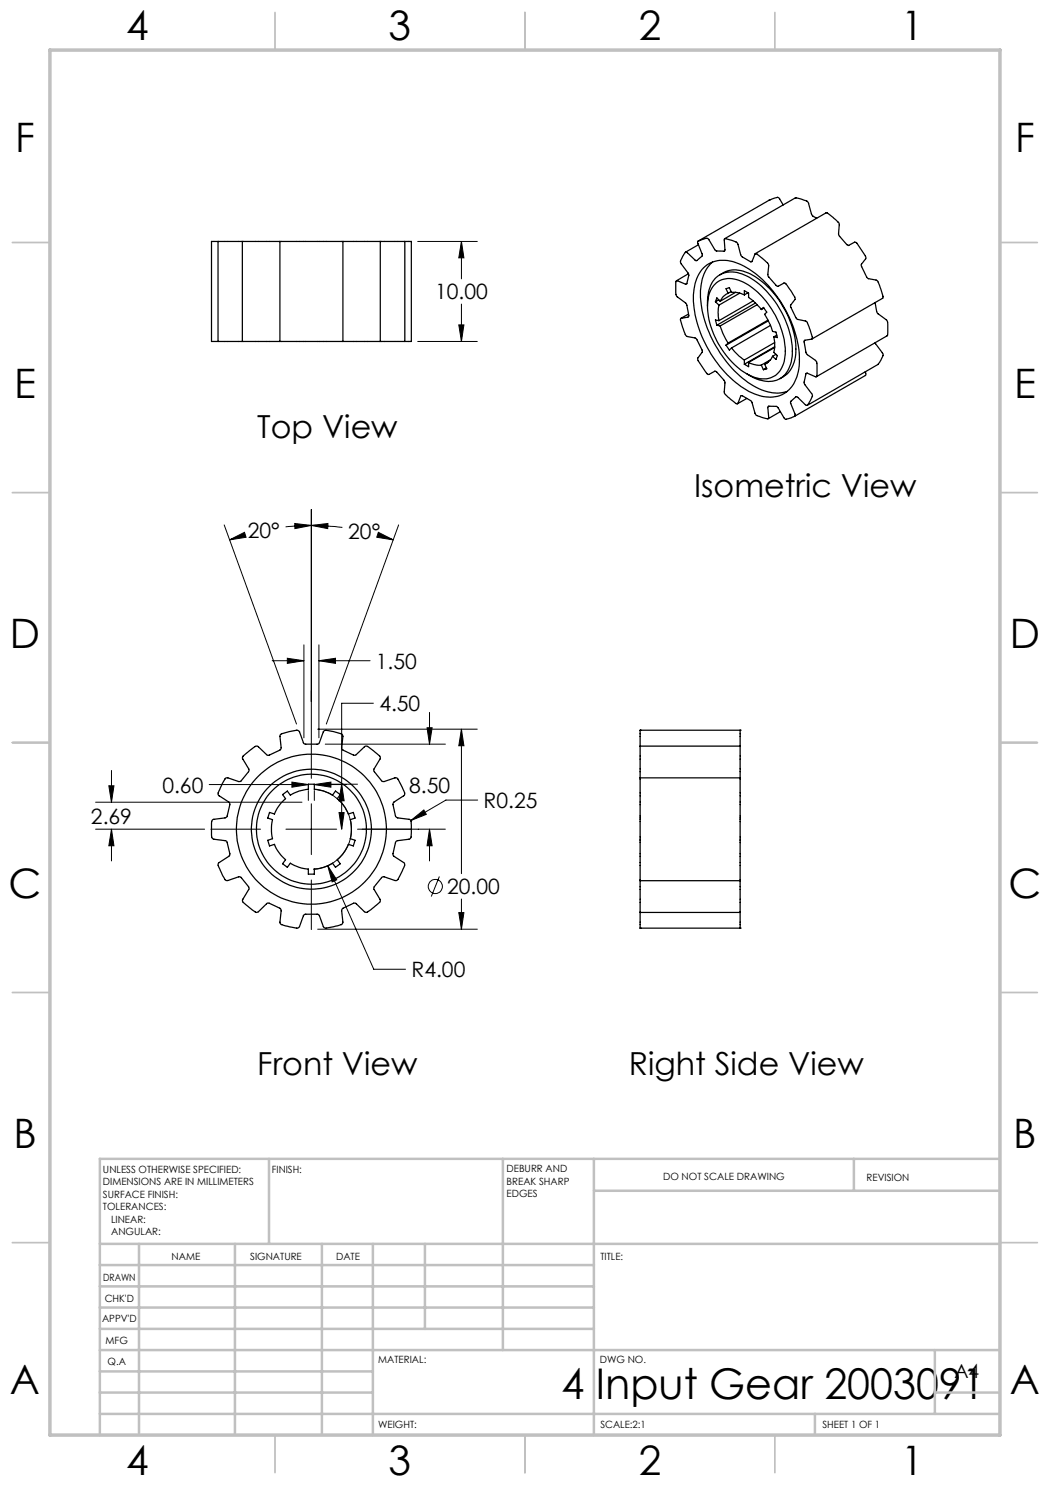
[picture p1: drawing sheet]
<svg xmlns="http://www.w3.org/2000/svg" width="210mm" height="297mm" viewBox="0 0 210 297" stroke-linecap="round" stroke-linejoin="round" font-family="sans-serif">
<g fill="none" stroke="#000" stroke-width=".2">
<path d="M83.5 48.3h12M92.3 48.3l.5 3.3h-1zM92.3 48.3v7.5M83.5 68.3h12M91.8 65h1l-.5 3.3zM92.3 60.8v7.5M44.8 105l14.5 39.8M45.9 108l3-1.5 .3 1zM48.4 107.2l-2.5 .8M58.9 104.7l3.4 .4-3.3 .6zM62.3 101.9v53.8M62.3 105.1l-5.2 .3"/>
<path d="M62.3 105.1l3.3-.4-.1 1zM62.3 105.1l6.2 .4M75.7 106.5l3 1.5-3.3-.5zM77.2 107.5l1.5 .5M79.7 105l-14.4 39.8M54.4 132.1h6.4M57.5 131.7l3.3 .4-3.3 .6zM60.8 129v18.6M63.8 132.1l3.3-.4v1zM63.8 129v18.6M63.8 132.1h10.2M21.8 157.2h1l-.5 3.2z"/>
<path d="M22.3 154.1v6.3M41.8 156.9h19.9M58.4 156.4l3.3 .5-3.3 .5zM61.7 158.1v2M62.9 156.9l3.3-.5v1zM62.9 158.1v2M62.9 156.9h6.3M62.9 157.9a8 8 0 0 1 7.4 8.1 8 8 0 0 1-7.7 7.8M63.5 145.8h32M64.1 156.8h7.4M65.1 148.8h24M68.3 156.8l.5 3.4h-1z"/>
<path d="M74.7 140.6h-6.4v25.2M85.4 145.6h1l-.5 3.2zM85.9 142.5v6.3M92.3 145.8l.5 3.4h-1zM92.3 145.8v28.9M19.1 165.8h21.8M19.1 160.4h41.3M22.3 165.8v6.4M22.3 165.8l.5 3.4h-1zM42.2 165.8h9.9M57.2 165.8h10.1M62.3 160.8v10.1"/>
<path d="M62.3 176v9.9M65.5 173.1l1.8 2.9-.9 .4zM65.5 173.1l9.3 20.7h6.3M67.8 162.5h1l-.5 3.3zM71.5 165.8h17.6M82.2 164.1l2.6-2.1 .5 .9zM85.9 165.8l.5 3.4h-1zM85.9 165.8v6.4M87.9 175.3l-1.6 4M92.3 179.8v6M95.5 160h-6.3l-7 4.1M63.5 185.8h32"/>
<path d="M91.8 182.5h1l-.5 3.3z"/>
<circle cx="87.1" cy="177.3" r="1.42"/>
</g>
<g fill="none" stroke="#c0c0c0" stroke-width=".35">
<path d="M55 2.5v7.5M105 2.5v7.5M155 2.5v7.5M2.5 48.5h7.5M200 48.5h7.5M2.5 98.5h7.5M200 98.5h7.5M2.5 148.5h7.5M200 148.5h7.5M2.5 198.5h7.5M200 198.5h7.5M2.5 248.5h7.5"/>
<path d="M200 248.5h7.5M55 287v7.5M105 287v7.5M155 287v7.5"/>
</g>
<g fill="none" stroke="#c0c0c0" stroke-width=".5">
<path d="M53.8 231.8v17M100.6 231.8v38.2M118.8 231.8v55.2M118.8 238.2h81.2M170.8 231.8v6.4M200 231.8h-180v55.2M20 248.8h180M20 257.3h98.8M20 253h98.8M27.8 248.8v38.2M47 248.8v38.2M64.4 248.8v38.2"/>
<path d="M74.6 248.8v38.2M85 248.8v17M20 265.8h98.8M20 261.5h98.8M20 278.5h54.6M20 274.3h54.6M20 270h180M187 278.5h13M187 270v12.8M20 282.8h180M163 282.8v4.2"/>
</g>
<path d="M10 10h190v277h-190z" fill="none" stroke="#c0c0c0" stroke-width=".7"/>
<path d="M91.8 182.5h1l-.5 3.3zM92.3 145.8l.5 3.4h-1zM58.4 156.4l3.3 .5-3.3 .5zM62.9 156.9l3.3-.5v1zM67.8 162.5h1l-.5 3.3zM68.3 156.8l.5 3.4h-1zM65.5 173.1l.9 3.3 .9-.4zM22.3 165.8l.5 3.4h-1zM21.8 157.2h1l-.5 3.2zM57.5 131.7l3.3 .4-3.3 .6zM63.8 132.1l3.3-.4v1zM58.9 104.7l3.4 .4-3.3 .6zM45.9 108l3-1.5 .3 1zM75.7 106.5l3 1.5-3.3-.5zM62.3 105.1l3.3-.4-.1 1zM85.9 165.8l.5 3.4h-1zM85.4 145.6h1l-.5 3.2zM82.2 164.1l3.1-1.2-.5-.9zM92.3 48.3l.5 3.3h-1zM91.8 65h1l-.5 3.3z" fill="#000"/>
<g fill="none" stroke="#000" stroke-width=".25">
<path d="M43.6 48.3h4.9M43.6 48.3h-1.3v20h1.3M43.6 48.3v20M48.5 48.3h7.5M48.5 48.3v20M56 48.3h12.6M56 48.3v20M68.6 48.3h7.5M68.6 48.3v20M76.1 48.3h4.8M76.1 48.3v20M80.9 48.3h.1"/>
<path d="M81 48.3h1.2M81 48.3v20M82.2 48.3h.1M82.3 48.3v20M137.7 54.7l-2.4 1.5M139.6 48.2l-.1 .3 .9 2.3v.4l-1.1 .9h-.2l-1.9-1.7a3.6 3.6 0 0 0-1.1 2.1l1.5 2.1 .2 .5-.5 1.8-2-.8a.96 .96 0 0 0-.2 1.2l.1 1.6 .2 .5 1.8 1.2 .6 2.5-.2 .3-1.4 .3-.1 .2a10.4 10.4 0 0 0 1.2 3.4l1.7 .3 .3 .2 1.2 2.4-1 1.6 1.2 1.9a1.74 1.74 0 0 0 .9 1.2l1.5-.7 1.7 1.9 .2 .3-.1 2.1a8.3 8.3 0 0 0 2.6 2.3l.6-1.6h.4l1.9 1.2 .6 2.4a1.22 1.22 0 0 0 1.2 .6l1.4 .3 .1-.2-.1-2.2h1.7l.3 .3 1.3 2.1a.53 .53 0 0 0 .8 0l1.2-.4M139.6 48.2l.9-.3a.99 .99 0 0 1 1.1-.1l1.5 2.3 1.7 .1 .2-.1-.1-2.3a4.3 4.3 0 0 1 2.6 .9l.8 2.5 1.8 1.1h.3l.6-1.5h.3a6.7 6.7 0 0 1 2.4 2.3l-.1 1.8 .1 .4 1.7 2 1.4-.7 .3 .1 1.8 2.7 .1 .5-.9 1.3 1.1 2.4 .3 .3 1.7 .3a10.4 10.4 0 0 1 1.3 3.5l-1.5 .3-.2 .3 .5 2.4 1.9 1.5a7.7 7.7 0 0 1 .1 3.1l-1.9-.7-.2 .2-.4 1.9 1.7 2.2a3.4 3.4 0 0 1-1.2 2.2l-2-1.8-1.1 1-.1 .3 .9 2.3-.1 .4M139.7 49l-2.6 1.4M140.7 53.6a6.1 6.1 0 0 1 6.9-.9 21.6 21.6 0 0 1 10.9 12.2 15.3 15.3 0 0 1 .7 10.9 5.6 5.6 0 0 1-7.2 3.4 18.2 18.2 0 0 1-9.4-7.8 21.5 21.5 0 0 1-3.9-13 7.7 7.7 0 0 1 2-4.8zM142.5 52.4a7.9 7.9 0 0 0-2.4 6.4 23.3 23.3 0 0 0 11.1 18.7 7.7 7.7 0 0 0 6.2 .8M143.1 56.8a4.7 4.7 0 0 1 5.6-.4 17.1 17.1 0 0 1 8.4 14.4 4.9 4.9 0 0 1-3.1 4.8 7 7 0 0 1-6.3-1.9 17.1 17.1 0 0 1-6.2-13.2 5.5 5.5 0 0 1 1.6-3.7zM143.8 60l-.7 .4"/>
<path d="M144 55a5.5 5.5 0 0 1 6.1-.2 18.6 18.6 0 0 1 9.1 15.6 5.7 5.7 0 0 1-3.2 5.3M145.6 58.7l-.4-1 .7-.2 .4 1a4.4 4.4 0 0 1 2.6 .5M145.6 58.7a2.91 2.91 0 0 0-1.6 1.6M146.2 58.3l-.6 .4M147.1 58.5l-3.1 1.8M148 58.6l-4.2 2.4M148.9 59v-.9l.8 .5v.9l1.3 1 1.3 1.4M149.6 58.6l-.7 .4M151.1 50.7l14.1-8.2 .2 .1a7.3 7.3 0 0 1 2.5 2.2l-.2 2.2 1.7 1.9 .3 .2 1.4-.7a1.74 1.74 0 0 1 .9 1.2l1.2 1.8-.1 .3-.9 1.4 1.2 2.4 .3 .2 1.6 .4a6.4 6.4 0 0 1 1.3 3.2l-.1 .4-14.1 8.1M153.8 40.1l.8-.4a1.03 1.03 0 0 1 1.2-.1l.8 1.4M153.8 40.1h.1M153.8 40.1l-14.2 8.1"/>
<path d="M163.3 43.6l-.7-.4-.3-.3-.6-2.3a1.22 1.22 0 0 0-1.2-.7l-1.4-.3-14.1 8.1M43.6 68.3h4.9M48.5 68.3h7.5M56 68.3h12.6M68.6 68.3h7.5M76.1 68.3h4.8M80.9 68.3h.1M81 68.3h1.2M82.2 68.3h.1M137.7 62.8l-1.5 .9M141.5 61.2a6.8 6.8 0 0 1 2.2-6.1 5.8 5.8 0 0 1 6.2 .4 18.7 18.7 0 0 1 8.6 15.3 5.5 5.5 0 0 1-3.1 5.2 6.9 6.9 0 0 1-6.1-1.3M143.1 60.4l.7 .6"/>
<path d="M143.4 65l.6 .2M143.8 61a6.9 6.9 0 0 0 0 3.1M143.8 64.1l-.7-.1 .3 1M144 65.2l.7 1.8 .9 1.6M144 60.3l-.6-.7-.3 .8M145.2 69l.7 1 .4-.4M145.6 68.6l-.4 .4M146.3 69.6l1.5 1.7 1.1 .7M148.9 72v.8M149.4 79.7l-1.9 1M149.7 72.5a4.7 4.7 0 0 0 2.6 .5M149.7 72.5v.8l-.8-.5"/>
<path d="M150.6 60.2l-6.8 3.9M151.1 60.6l-7.7 4.4M151.4 61l-7.4 4.2M152.3 61.9l.4-.4 .7 .9-.5 .5 1.2 2.1 .4 1.3 .7 .1 .3 1.1-.7-.1M152.3 73l.4 .9M152.8 61.6l-.5 .3M152.9 72.8l.5 1-.7 .1M153.3 73.6l-.6 .3M153.6 72.5l-.7 .3M153.6 64l-8 4.6M153.7 64.2l-8.5 4.8M154.1 72l-1.8 1"/>
<path d="M154.1 65.1l-7.8 4.5M154.5 71.3a3.3 3.3 0 0 1-1.6 1.5M154.8 67.4a6.9 6.9 0 0 1 0 3.1l.7 .6-.3 .8-.7-.6M154.9 69.5l-5.2 3M154.9 68.5l-6 3.5M154.9 69.4l-6 3.4M155.2 70.9l-.7 .4M155.4 67l-.6 .4M173 74.4l.2 .4-.1 .3-14.2 8.2M175 60.5l.5 2.2 1.8 1.3a6.9 6.9 0 0 1 .1 3.2l-14.1 8.1M175 68.6l1.6 2.3-.4 1.1-.6 .9-14.1 8.2M156.1 82.3l-2.5 1.4"/>
<path d="M48.6 151.3l1.5-1.3a1.54 1.54 0 0 1 1.4-.8l2 1.9h.3l2.2-1.1 .2-.4-.2-2.3 .1-.4a8.4 8.4 0 0 1 3.6-.8l.2 .3 .8 2.2 .3 .2h2.7l1-2.5 .5-.3 3.2 .8 .2 .4-.3 2.3 .1 .4 2.4 1.2 .4-.1 1.8-1.7a.97 .97 0 0 1 1.2 .5l1.9 1.6v.3l-1.3 2.1v.3l1.5 2.1 .5 .1 2.4-.7a1.59 1.59 0 0 1 .9 1.2l.9 1.9-.2 .4-2.1 1.3-.1 .3 .5 2.5 .5 .4 2.3 .3 .2 .1a9.6 9.6 0 0 1 0 3.7l-.3 .1-2.4 .3-.3 .3-.5 2.6 .1 .2 2.1 1.3 .1 .6-1.5 3h-.4l-2.4-.7-1.7 1.9-.1 .5 1.2 2 .1 .5-1.9 1.7-.8 .4-.3 .1-1.9-1.8-.4-.1-2.4 1.2-.1 .4 .3 2.2-.2 .4-.9 .4-2.3 .4-.5-.2-.8-2.2-.3-.3-2.5-.1-.4 .3-.8 2.2-.2 .3a8.4 8.4 0 0 1-3.6-.9l-.1-.3 .2-2.3-.2-.5-2.2-1h-.3l-2 1.9a1.54 1.54 0 0 1-1.4-.8l-1.6-1.4v-.4l1.2-2 .1-.4-1.6-2-.5-.1-2.1 .7h-.4a2.44 2.44 0 0 1-.9-1.6l-.3-.7a.95 .95 0 0 1-.3-1.2l2.1-1.3 .2-.3-.6-2.6-.3-.3-2.6-.4a1.6 1.6 0 0 1-.2-1.5v-.8a1.6 1.6 0 0 1 .2-1.5l2.5-.3 .4-.3 .6-2.6-.2-.3-2.1-1.3a.95 .95 0 0 1 .3-1.2l1.2-2.3h.4l2.4 .7 1.7-2 .1-.4-1.3-2.1zM56.5 158.9l1-.7 .6 .8a7.6 7.6 0 0 1 3.6-1.1v-1.1h1.2v1.1a7.5 7.5 0 0 1 3.6 1.1l.6-.8 1 .7-.6 .8a7.9 7.9 0 0 1 2.2 3.1l1-.3 .3 1.1-.9 .3a8.7 8.7 0 0 1 0 3.8l.9 .4-.3 1.1-1-.3a7.9 7.9 0 0 1-2.2 3l.6 .9-1 .7-.6-.9a7.5 7.5 0 0 1-3.6 1.2v1h-1.2v-1a7.6 7.6 0 0 1-3.6-1.2l-.6 .9-1-.7 .6-.9a7.9 7.9 0 0 1-2.2-3l-1 .3-.3-1.1 .9-.4a8.7 8.7 0 0 1 0-3.8l-.9-.3 .3-1.1 1 .3a7.9 7.9 0 0 1 2.2-3.1zM128 155.6v20.5M128 149.2v6.4M128 146v3.2M128 146h.1M128 155.6h20M128 149.2h20M128 146h20M148 155.6v20.5M148 149.2v6.4M148 146v3.2"/>
<path d="M148 146h.1M128 176.1v6.4M128 176.1h20M148 176.1v6.4M128 182.5v3.1M128 185.6h.1M128 182.5h20M128 185.6h20M148 182.5v3.1M148 185.6h.1"/>
<circle cx="62.3" cy="165.8" r="11"/>
<circle cx="62.3" cy="165.8" r="12"/>
<circle cx="62.3" cy="165.8" r="15"/>
</g>
<text font-size="8.5" x="112.3" y="279.7">4 Input Gear 2003091</text>
<g font-size="8.1">
<text x="25.2" y="8">4</text>
<text x="77.7" y="8">3</text>
<text x="127.7" y="8">2</text>
<text x="180.2" y="8">1</text>
<text x="3" y="30.4">F</text>
<text x="203" y="30.4">F</text>
<text x="2.8" y="79.6">E</text>
<text x="202.8" y="79.6">E</text>
<text x="2" y="129.6">D</text>
<text x="202" y="129.6">D</text>
<text x="1.7" y="179.6">C</text>
<text x="201.7" y="179.6">C</text>
<text x="2.7" y="229.6">B</text>
<text x="202.7" y="229.6">B</text>
<text x="2" y="278.9">A</text>
<text x="202" y="278.9">A</text>
<text x="25.2" y="295">4</text>
<text x="77.7" y="295">3</text>
<text x="127.7" y="295">2</text>
<text x="180.2" y="295">1</text>
</g>
<g font-size="6.3">
<text x="51.5" y="87.6">Top View</text>
<text x="138.8" y="99.4">Isometric View</text>
<text x="51.5" y="215.1">Front View</text>
<text x="125.8" y="215.1">Right Side View</text>
</g>
<g font-size="4.2">
<text x="87" y="59.9">10.00</text>
<text x="49.6" y="107.6">20°</text>
<text x="69.6" y="107.9">20°</text>
<text x="75.2" y="133.7">1.50</text>
<text x="75.9" y="142.2">4.50</text>
<text x="32.5" y="158.5">0.60</text>
<text x="81.8" y="158.5">8.50</text>
<text x="96.7" y="161.6">R0.25</text>
<text x="18.2" y="164.7">2.69</text>
<text x="89.4" y="178.8">20.00</text>
<text x="82.3" y="195.4">R4.00</text>
</g>
<text font-size="3.9" x="190.9" y="275.5">A4</text>
<g font-size="2">
<text x="20.6" y="234.6">UNLESS OTHERWISE SPECIFIED:</text>
<text x="20.6" y="237.1">DIMENSIONS ARE IN MILLIMETERS</text>
<text x="20.6" y="239.6">SURFACE FINISH:</text>
<text x="54.4" y="234.6">FINISH:</text>
<text x="101.3" y="234.5">DEBURR AND</text>
<text x="101.3" y="237">BREAK SHARP</text>
<text x="101.3" y="239.5">EDGES</text>
<text x="132.6" y="236">DO NOT SCALE DRAWING</text>
<text x="173.3" y="236.2">REVISION</text>
<text x="20.6" y="242.1">TOLERANCES:</text>
<text x="22.2" y="244.6">LINEAR:</text>
<text x="22.2" y="247.1">ANGULAR:</text>
<text x="34.3" y="252">NAME</text>
<text x="50" y="251.9">SIGNATURE</text>
<text x="67.2" y="251.9">DATE</text>
<text x="120.1" y="251.9">TITLE:</text>
<text x="20.6" y="256.1">DRAWN</text>
<text x="20.9" y="260.3">CHK'D</text>
<text x="20.4" y="264.4">APPV'D</text>
<text x="21.1" y="268.8">MFG</text>
<text x="21.5" y="273">Q.A</text>
<text x="75.6" y="272.5">MATERIAL:</text>
<text x="120" y="272.5">DWG NO.</text>
<text x="75.6" y="285.5">WEIGHT:</text>
<text x="120.1" y="285.6">SCALE:2:1</text>
<text x="164.5" y="285.6">SHEET 1 OF 1</text>
</g>
</svg>
